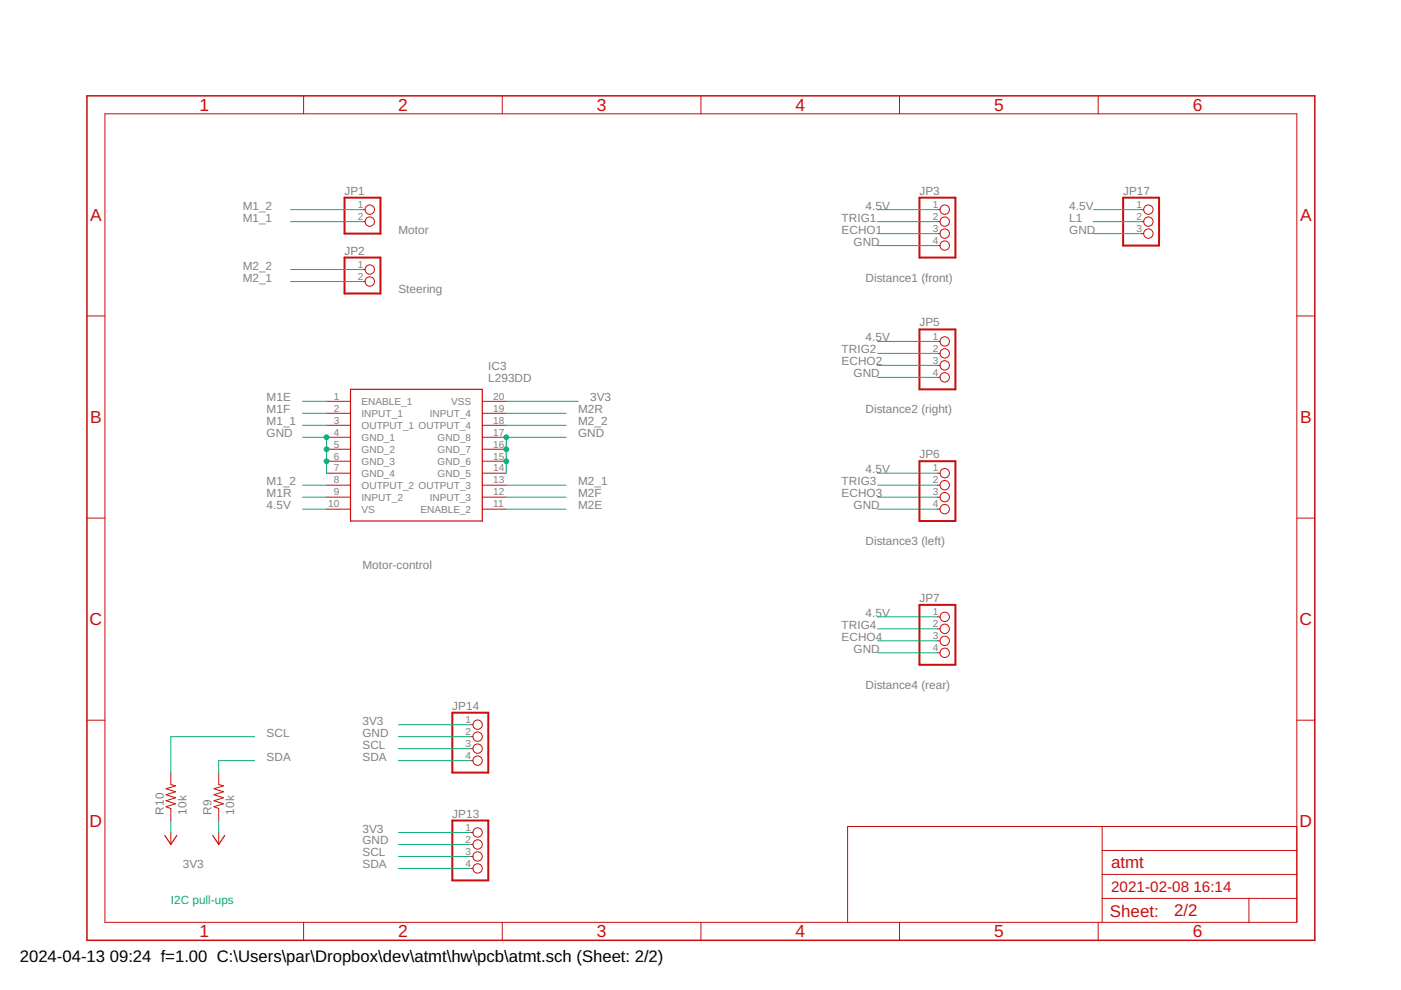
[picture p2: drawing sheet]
<svg xmlns="http://www.w3.org/2000/svg" width="297mm" height="210mm" viewBox="0 0 297 210" stroke-linecap="round" stroke-linejoin="round" font-family="sans-serif">
<g fill="none" stroke="#c90d0c" stroke-width=".21">
<path d="M22.2 24.1h252.8v171.5h-252.8zM64.4 20.3v3.8M106.5 20.3v3.8M148.6 20.3v3.8M190.7 20.3v3.8M232.8 20.3v3.8M76.9 44.4h.5M76.9 47h.5M76.9 57.1h.5M76.9 59.7h.5M198.8 44.4h.5M198.8 47h.5"/>
<path d="M198.8 49.5h.5M198.8 52.1h.5M241.9 44.4h.6M241.9 47h.6M241.9 49.5h.6M18.4 67h3.8M198.8 72.4h.5M198.8 74.9h.5M198.8 77.5h.5M275 67h3.8M69.2 85.1h5.1M69.2 87.6h5.1"/>
<path d="M69.2 90.2h5.1M69.2 92.7h5.1M69.2 95.2h5.1M69.2 97.8h5.1M102.3 85.1h5M102.3 87.6h5M102.3 90.2h5M102.3 92.7h5M102.3 95.2h5M102.3 97.8h5M198.8 80h.5M18.4 109.9h3.8"/>
<path d="M69.2 100.3h5.1M69.2 102.9h5.1M69.2 105.4h5.1M69.2 107.9h5.1M102.3 100.3h5M102.3 102.9h5M102.3 105.4h5M102.3 107.9h5M198.8 100.3h.5M198.8 102.9h.5M198.8 105.4h.5M198.8 107.9h.5"/>
<path d="M275 109.9h3.8M198.8 130.8h.5M198.8 133.3h.5M198.8 135.9h.5M198.8 138.4h.5M18.4 152.7h3.8M99.7 153.6h.6M99.7 156.2h.6M99.7 158.7h.6M275 152.7h3.8M36.2 163.8v2.5l1 .3-2 .6 2 .7-2 .6 2 .6-2 .7 2 .6-2 .6 1 .4v2.6M36.2 176.5v2.5"/>
<path d="M46.4 163.8v2.5l1 .3-2 .6 2 .7-2 .6 2 .6-2 .7 2 .6-2 .6 1 .4v2.6M46.4 176.5v2.5M99.7 176.5h.6M99.7 179h.6M99.7 161.3h.6M233.7 175.2v20.4M275 175.2h-95.3v20.4M64.4 195.6v3.8M99.7 181.6h.6M99.7 184.1h.6M106.5 195.6v3.8M148.6 195.6v3.8"/>
<path d="M190.7 195.6v3.8M232.8 195.6v3.8M233.7 190.5h41.3M233.7 185.4h41.3M233.7 180.3h41.3M264.8 190.5v5.1"/>
<circle cx="78.4" cy="47" r=".99"/>
<circle cx="78.4" cy="57.2" r=".99"/>
<circle cx="78.4" cy="44.5" r=".99"/>
<circle cx="78.4" cy="59.7" r=".99"/>
<circle cx="200.3" cy="44.5" r=".99"/>
<circle cx="200.3" cy="49.5" r=".99"/>
<circle cx="200.3" cy="52.1" r=".99"/>
<circle cx="200.3" cy="47" r=".99"/>
<circle cx="243.5" cy="44.5" r=".99"/>
<circle cx="243.5" cy="49.5" r=".99"/>
<circle cx="243.5" cy="47" r=".99"/>
<circle cx="200.3" cy="74.9" r=".99"/>
<circle cx="200.3" cy="72.4" r=".99"/>
<circle cx="200.3" cy="77.5" r=".99"/>
<circle cx="200.3" cy="80" r=".99"/>
<circle cx="200.3" cy="102.9" r=".99"/>
<circle cx="200.3" cy="108" r=".99"/>
<circle cx="200.3" cy="100.3" r=".99"/>
<circle cx="200.3" cy="105.4" r=".99"/>
<circle cx="200.3" cy="138.4" r=".99"/>
<circle cx="200.3" cy="130.8" r=".99"/>
<circle cx="200.3" cy="135.9" r=".99"/>
<circle cx="200.3" cy="133.3" r=".99"/>
<circle cx="101.3" cy="156.2" r=".99"/>
<circle cx="101.3" cy="158.7" r=".99"/>
<circle cx="101.3" cy="153.6" r=".99"/>
<circle cx="101.3" cy="161.3" r=".99"/>
<circle cx="101.3" cy="176.5" r=".99"/>
<circle cx="101.3" cy="179" r=".99"/>
<circle cx="101.3" cy="181.6" r=".99"/>
<circle cx="101.3" cy="184.1" r=".99"/>
</g>
<path d="M18.4 20.3h260.4v179.1h-260.4z" fill="none" stroke="#c90d0c" stroke-width=".32"/>
<path d="M74.3 82.5h28v28h-28zM34.9 177.1l1.3 1.9 1.3-1.9M45.1 177.1l1.3 1.9 1.2-1.9" fill="none" stroke="#c90d0c" stroke-width=".25"/>
<path d="M73 41.9h7.7v7.6h-7.7zM73 54.6h7.7v7.6h-7.7zM194.9 41.9h7.7v12.7h-7.7zM238.1 41.9h7.6v10.2h-7.6zM194.9 69.8h7.7v12.7h-7.7zM194.9 97.8h7.7v12.7h-7.7zM194.9 128.2h7.7v12.7h-7.7zM95.9 151.1h7.6v12.7h-7.6zM95.9 174h7.6v12.7h-7.6z" fill="none" stroke="#c90d0c" stroke-width=".42"/>
<g fill="none" stroke="#0dab76" stroke-width=".21">
<path d="M61.6 47h15.3M61.6 59.7h15.3M61.6 44.4h15.3M61.6 57.1h15.3M186.1 52.1h12.7M186.1 49.5h12.7M186.1 47h12.7M186.1 44.4h12.7M231.8 49.5h10.1M231.8 47h10.1M231.8 44.4h10.1M186.1 74.9h12.7"/>
<path d="M186.1 77.5h12.7M186.1 72.4h12.7M64.2 85.1h5M64.2 92.7h5v7.6M64.2 90.2h5M64.2 87.6h5M107.3 85.1h15.3M107.3 90.2h12.7M107.3 87.6h12.7M120 92.7h-12.7v7.6M186.1 80h12.7M64.2 107.9h5"/>
<path d="M64.2 102.9h5M64.2 105.4h5M107.3 107.9h12.7M107.3 102.9h12.7M107.3 105.4h12.7M186.1 107.9h12.7M186.1 102.9h12.7M186.1 105.4h12.7M186.1 100.3h12.7M186.1 138.4h12.7M186.1 133.3h12.7M186.1 135.9h12.7"/>
<path d="M186.1 130.8h12.7M54 156.2h-17.8v7.6M84.5 153.6h15.2M84.5 156.2h15.2M84.5 158.7h15.2M36.2 174v2.5M46.4 174v2.5M54 161.3h-7.6v2.5M84.5 176.5h15.2M84.5 179h15.2M84.5 161.3h15.2M84.5 181.6h15.2"/>
<path d="M84.5 184.1h15.2"/>
</g>
<g fill="#0dab76" stroke="#0dab76" stroke-width=".21">
<circle cx="107.3" cy="92.7" r=".51"/>
<circle cx="107.3" cy="97.8" r=".51"/>
<circle cx="107.3" cy="95.2" r=".51"/>
<circle cx="69.2" cy="95.2" r=".51"/>
<circle cx="69.2" cy="97.8" r=".51"/>
<circle cx="69.2" cy="92.7" r=".51"/>
</g>
<g font-size="3.7" fill="#c90d0c">
<text x="42.3" y="23.5">1</text>
<text x="84.4" y="23.5">2</text>
<text x="126.5" y="23.5">3</text>
<text x="168.6" y="23.5">4</text>
<text x="210.8" y="23.5">5</text>
<text x="252.9" y="23.5">6</text>
<text x="19.1" y="46.9">A</text>
<text x="275.6" y="46.9">A</text>
<text x="19.1" y="89.7">B</text>
<text x="275.6" y="89.7">B</text>
<text x="19" y="132.6">C</text>
<text x="275.5" y="132.6">C</text>
<text x="19" y="175.4">D</text>
<text x="275.5" y="175.4">D</text>
<text x="42.3" y="198.8">1</text>
<text x="84.4" y="198.8">2</text>
<text x="126.5" y="198.8">3</text>
<text x="168.6" y="198.8">4</text>
<text x="210.8" y="198.8">5</text>
<text x="252.9" y="198.8">6</text>
</g>
<g font-size="3.6" fill="#c90d0c">
<text x="235.6" y="184.1">atmt</text>
<text x="235.3" y="194.4">Sheet:</text>
<text x="248.9" y="194.3">2/2</text>
</g>
<g font-size="3.5">
<text x="4.2" y="203.9">2024-04-13</text>
<text x="23.3" y="203.9">09:24 f=1.00 C:\Users\par\Dropbox\dev\atmt\hw\pcb\atmt.sch (Sheet: 2/2)</text>
</g>
<g font-size="3.2" fill="#c90d0c">
<text x="235.6" y="189.2">2021-02-08</text>
<text x="253" y="189.2">16:14</text>
</g>
<g font-size="2.5" fill="#808080">
<text x="73" y="41.3">JP1</text>
<text x="195" y="41.3">JP3</text>
<text x="238.1" y="41.3">JP17</text>
<text x="51.5" y="47">M1_1</text>
<text x="51.5" y="44.4">M1_2</text>
<text x="178.4" y="47">TRIG1</text>
<text x="183.5" y="44.4">4.5V</text>
<text x="226.7" y="44.4">4.5V</text>
<text x="226.7" y="47">L1</text>
<text x="73" y="54">JP2</text>
<text x="84.5" y="49.5">Motor</text>
<text x="178.4" y="49.5">ECHO1</text>
<text x="181" y="52.1">GND</text>
<text x="226.7" y="49.5">GND</text>
<text x="51.5" y="59.7">M2_1</text>
<text x="51.5" y="57.1">M2_2</text>
<text x="183.5" y="59.7">Distance1 (front)</text>
<text x="84.5" y="62.2">Steering</text>
<text x="195" y="69.2">JP5</text>
<text x="178.4" y="74.9">TRIG2</text>
<text x="178.4" y="77.5">ECHO2</text>
<text x="183.5" y="72.4">4.5V</text>
<text x="103.5" y="80.9">L293DD</text>
<text x="103.5" y="78.4">IC3</text>
<text x="181" y="80">GND</text>
<text x="56.5" y="85.1">M1E</text>
<text x="56.5" y="87.6">M1F</text>
<text x="122.6" y="87.6">M2R</text>
<text x="125.1" y="85.1">3V3</text>
<text x="183.5" y="87.6">Distance2 (right)</text>
<text x="56.5" y="92.7">GND</text>
<text x="56.5" y="90.2">M1_1</text>
<text x="122.6" y="92.7">GND</text>
<text x="122.6" y="90.2">M2_2</text>
<text x="183.5" y="100.3">4.5V</text>
<text x="195" y="97.1">JP6</text>
<text x="56.5" y="102.9">M1_2</text>
<text x="56.5" y="107.9">4.5V</text>
<text x="56.5" y="105.4">M1R</text>
<text x="122.6" y="102.9">M2_1</text>
<text x="122.6" y="107.9">M2E</text>
<text x="122.6" y="105.4">M2F</text>
<text x="178.4" y="102.9">TRIG3</text>
<text x="178.4" y="105.4">ECHO3</text>
<text x="181" y="107.9">GND</text>
<text x="183.5" y="115.6">Distance3 (left)</text>
<text x="76.9" y="120.6">Motor-control</text>
<text x="183.5" y="130.8">4.5V</text>
<text x="195" y="127.6">JP7</text>
<text x="178.4" y="133.3">TRIG4</text>
<text x="178.4" y="135.9">ECHO4</text>
<text x="181" y="138.4">GND</text>
<text x="183.5" y="146">Distance4 (rear)</text>
<text x="76.9" y="153.7">3V3</text>
<text x="95.9" y="150.5">JP14</text>
<text x="56.5" y="156.2">SCL</text>
<text x="56.5" y="161.3">SDA</text>
<text x="76.9" y="156.2">GND</text>
<text x="76.9" y="158.7">SCL</text>
<text x="76.9" y="161.3">SDA</text>
<text x="34.7" y="172.7" transform="rotate(-90 34.7 172.7)">R10</text>
<text x="39.5" y="172.7" transform="rotate(-90 39.5 172.7)">10k</text>
<text x="44.9" y="172.7" transform="rotate(-90 44.9 172.7)">R9</text>
<text x="49.7" y="172.7" transform="rotate(-90 49.7 172.7)">10k</text>
<text x="95.9" y="173.3">JP13</text>
<text x="76.9" y="176.5">3V3</text>
<text x="76.9" y="179">GND</text>
<text x="38.8" y="184.1">3V3</text>
<text x="76.9" y="181.6">SCL</text>
<text x="76.9" y="184.1">SDA</text>
</g>
<text font-size="2.5" fill="#0dab76" x="36.2" y="191.7">I2C pull-ups</text>
<g font-size="2.1" fill="#808080">
<text x="75.9" y="44.1">1</text>
<text x="75.9" y="46.6">2</text>
<text x="197.8" y="44.1">1</text>
<text x="197.8" y="46.6">2</text>
<text x="241" y="44.1">1</text>
<text x="241" y="46.6">2</text>
<text x="197.8" y="49.2">3</text>
<text x="197.8" y="51.7">4</text>
<text x="241" y="49.2">3</text>
<text x="75.9" y="56.8">1</text>
<text x="75.9" y="59.3">2</text>
<text x="197.8" y="72">1</text>
<text x="197.8" y="74.6">2</text>
<text x="197.8" y="77.1">3</text>
<text x="197.8" y="79.6">4</text>
<text x="70.8" y="84.7">1</text>
<text x="70.8" y="87.3">2</text>
<text x="70.8" y="89.8">3</text>
<text x="76.6" y="85.8">ENABLE_1</text>
<text x="76.6" y="88.4">INPUT_1</text>
<text x="91.1" y="88.4">INPUT_4</text>
<text x="95.7" y="85.8">VSS</text>
<text x="104.6" y="84.7">20</text>
<text x="104.6" y="87.3">19</text>
<text x="104.6" y="89.8">18</text>
<text x="70.8" y="92.3">4</text>
<text x="70.8" y="94.9">5</text>
<text x="76.6" y="90.9">OUTPUT_1 OUTPUT_4</text>
<text x="76.6" y="93.5">GND_1</text>
<text x="92.8" y="93.5">GND_8</text>
<text x="104.6" y="92.3">17</text>
<text x="104.6" y="94.9">16</text>
<text x="70.8" y="97.4">6</text>
<text x="70.8" y="100">7</text>
<text x="76.6" y="96">GND_2</text>
<text x="76.6" y="98.5">GND_3</text>
<text x="76.6" y="101.1">GND_4</text>
<text x="92.8" y="96">GND_7</text>
<text x="92.8" y="98.5">GND_6</text>
<text x="92.8" y="101.1">GND_5</text>
<text x="104.6" y="97.4">15</text>
<text x="104.6" y="100">14</text>
<text x="197.8" y="100">1</text>
<text x="69.6" y="107.6">10</text>
<text x="70.8" y="102.5">8</text>
<text x="70.8" y="105">9</text>
<text x="76.6" y="103.6">OUTPUT_2 OUTPUT_3</text>
<text x="76.6" y="106.2">INPUT_2</text>
<text x="91.1" y="106.2">INPUT_3</text>
<text x="104.6" y="102.5">13</text>
<text x="104.6" y="105">12</text>
<text x="104.6" y="107.6">11</text>
<text x="197.8" y="102.5">2</text>
<text x="197.8" y="105">3</text>
<text x="197.8" y="107.6">4</text>
<text x="76.6" y="108.7">VS</text>
<text x="89.1" y="108.7">ENABLE_2</text>
<text x="197.8" y="130.4">1</text>
<text x="197.8" y="133">2</text>
<text x="197.8" y="135.5">3</text>
<text x="197.8" y="138.1">4</text>
<text x="98.7" y="153.3">1</text>
<text x="98.7" y="155.8">2</text>
<text x="98.7" y="158.4">3</text>
<text x="98.7" y="160.9">4</text>
<text x="98.7" y="176.2">1</text>
<text x="98.7" y="178.7">2</text>
<text x="98.7" y="181.2">3</text>
<text x="98.7" y="183.8">4</text>
</g>
</svg>
